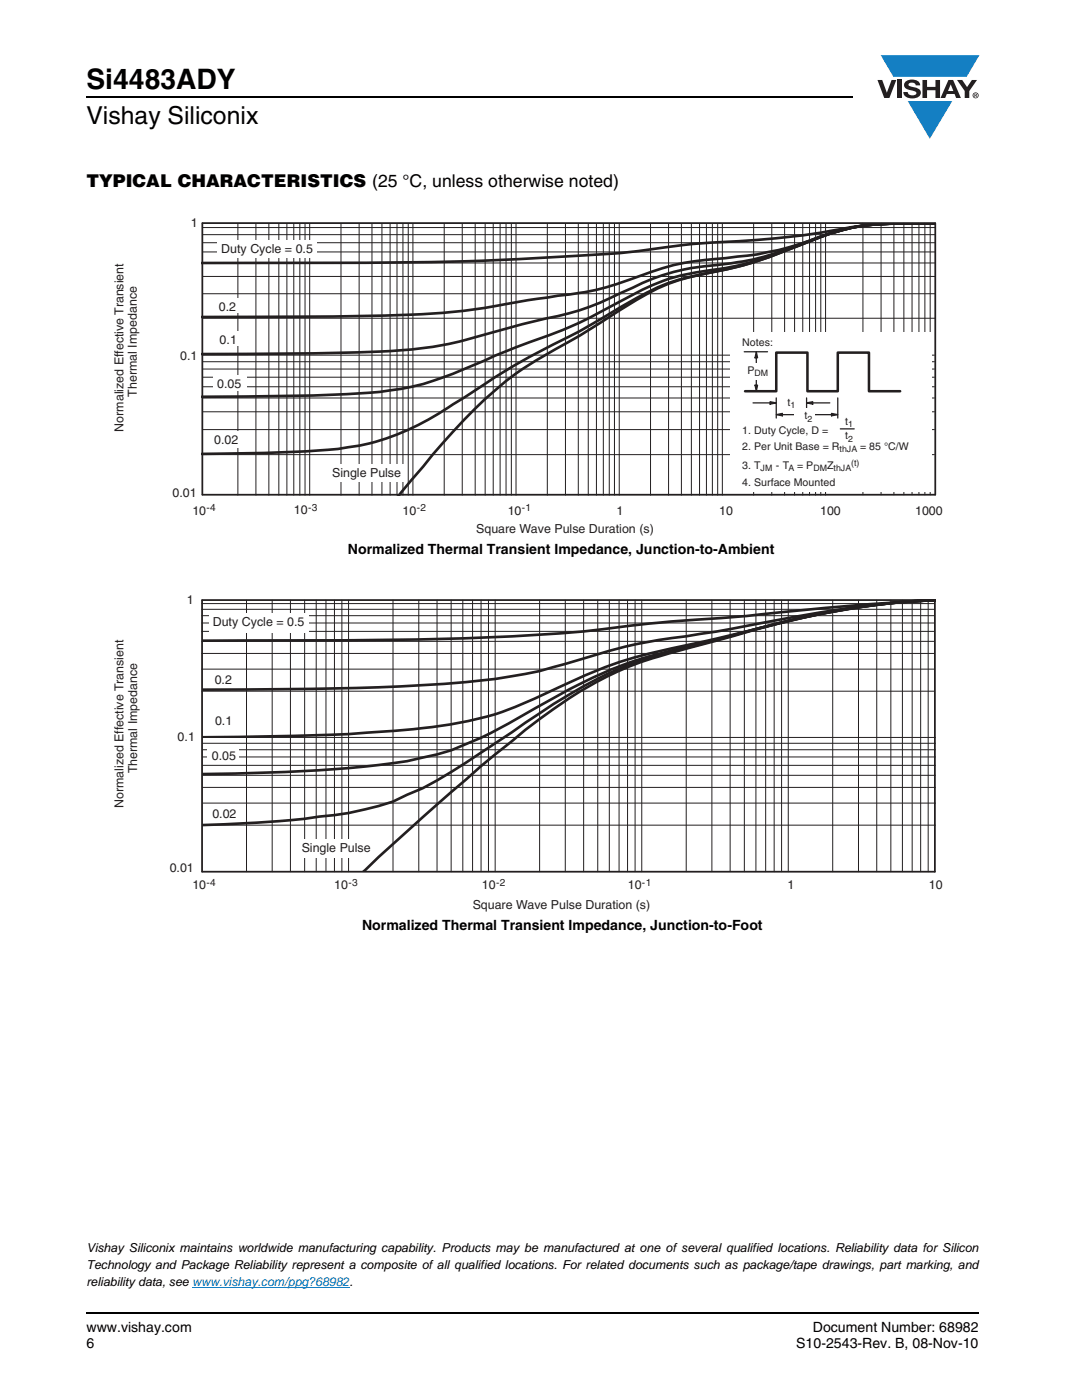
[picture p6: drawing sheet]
<svg xmlns="http://www.w3.org/2000/svg" width="216mm" height="279mm" viewBox="0 0 216 279" stroke-linecap="round" stroke-linejoin="round" font-family="sans-serif">
<path d="M17.1 19.2h.2v.3h-.2zM17.1 261.8h.2v.4h-.2z" fill="#000"/>
<path d="M17.3 19.4h152.9M17.3 262h178.1" fill="none" stroke="#000" stroke-width=".36"/>
<path d="M175.1 11h20.4v16.7h-20.4z" fill="#fff"/>
<g fill="#147fc3">
<path d="M175.7 11h19.7l-2.5 4.4h-3.8h-10.8z"/>
<path d="M181.1 20.2h8.9l-4.5 7.5z"/>
</g>
<g fill="#231f20">
<path d="M175.1 16h.9l1 2.5 .9-2.5h.9l-1.3 3.6h-1.1z"/>
<path d="M179 16h.9v3.6h-.9z"/>
<path d="M180.7 16.3a2.1 2.1 0 0 1 2.8 .3l.1 .4h-.9a.79 .79 0 0 0-.7-.5 .79 .79 0 0 0-.7 .4l.2 .3 1 .2a1.08 1.08 0 0 1 1.2 1.1 1.08 1.08 0 0 1-1.1 1.1 1.73 1.73 0 0 1-2.3-1.2h.8a.96 .96 0 0 0 .8 .6 .96 .96 0 0 0 1-.4 1.31 1.31 0 0 0-1.3-.6 1.03 1.03 0 0 1-1-.6 1.03 1.03 0 0 1 .1-1.1z"/>
<path d="M184.1 16h.9v1.3h1.7v-1.3h.9v3.6h-.9v-1.6h-1.7v1.6h-.9z"/>
<path d="M191 16h1l1 1.4 .9-1.4h1.1l-1.6 2.2v1.4h-.9v-1.4z"/>
<path d="M189.7 16.8l.5 1.4h-1zM189.2 16l-1.5 3.6h.9l.3-.8h1.6l.3 .8h.9l-1.5-3.6z"/>
<path d="M194.2 19a.46 .46 0 0 1 .9 0 .46 .46 0 0 1-.9 0zM194.1 19a.6 .6 0 0 0 1.2 0 .6 .6 0 0 0-1.2 0z"/>
<path d="M194.6 18.8h.2v.2h-.2zM194.4 18.7v.7h.2v-.3l.4 .3-.2-.3 .1-.2v-.2z"/>
</g>
<path d="M38.4 256.9h31.3" fill="none" stroke="#007ec4" stroke-width=".2"/>
<path d="M22.5 41.4h165.6v65.5h-165.6z" fill="#fff"/>
<path d="M186.6 44.6h-4.9a45.4 45.4 0 0 0-21.8 4.2 86.5 86.5 0 0 1-20.7 6.1 37.7 37.7 0 0 0-13.8 6 242.3 242.3 0 0 1-18.6 11.2 57.9 57.9 0 0 0-12.2 9.6l-6.2 6.7-8.8 10.5M186.6 44.6h-6.3a67.8 67.8 0 0 0-15.8 1.7 229.4 229.4 0 0 1-25.6 2.3l-1.2 .1a221.4 221.4 0 0 1-22.7 2.4 747.8 747.8 0 0 1-58.1 1.4h-16.6M186.6 44.6h-6.3a43.6 43.6 0 0 0-18.8 3.5 70.8 70.8 0 0 1-18.7 3.6 54 54 0 0 0-16.9 4 50.8 50.8 0 0 1-14.6 3.3l-5.9 .9a147.8 147.8 0 0 1-31.7 3.1l-33.4 .3M186.6 44.6h-4.9a46.9 46.9 0 0 0-21.7 4 56.9 56.9 0 0 1-19.2 4.5 40.5 40.5 0 0 0-14.5 4.3l-2.4 1.1a54.8 54.8 0 0 1-16.7 5.5l-7.9 2.1a84.8 84.8 0 0 1-27.5 4.2l-11.8 .3-19.7 .1M186.6 44.6h-4.9a46.2 46.2 0 0 0-21.8 4.1l-1.2 .5a64 64 0 0 1-19.1 5.1 39.9 39.9 0 0 0-15.3 5.6 102 102 0 0 1-20.4 9l-7.2 3.1a81.6 81.6 0 0 1-14.6 5.2 102.9 102.9 0 0 1-18.1 1.7l-23.7 .3M186.6 44.6h-4.9a45.4 45.4 0 0 0-21.8 4.2 84.6 84.6 0 0 1-20.7 6.1 42.3 42.3 0 0 0-15 6.2 191.8 191.8 0 0 1-18.1 9.9 140.7 140.7 0 0 0-13.5 8.3l-2.2 1.4a49 49 0 0 1-26.9 9.2 427.5 427.5 0 0 1-23.2 .7" fill="none" stroke="#231f20" stroke-width=".53"/>
<g fill="none" stroke="#231f20" stroke-width=".2">
<path d="M40.5 48.4h146.2M40.5 46.8h146.2M40.5 50.3h146.2M40.5 58.6h146.2M40.5 55.2h146.2M40.5 52.5h146.2M40.5 45.4h146.2M47.5 44.6v54.2M51.1 44.6v54.2M53.6 44.6v54.2M55.6 44.6v54.2M57.2 44.6v54.2"/>
<path d="M58.6 44.6v54.2M59.8 44.6v54.2M60.9 44.6v54.2M61.8 44.6v54.2M68 44.6v54.2M71.7 44.6v54.2M74.2 44.6v54.2M76.2 44.6v54.2M77.8 44.6v54.2M79.2 44.6v54.2M80.4 44.6v54.2M81.5 44.6v54.2"/>
<path d="M82.4 44.6v54.2M88.6 44.6v54.2M92.2 44.6v54.2M94.8 44.6v54.2M96.8 44.6v54.2M98.4 44.6v54.2M99.8 44.6v54.2M101 44.6v54.2M102 44.6v54.2M103 44.6v54.2M109.2 44.6v54.2M112.8 44.6v54.2"/>
<path d="M115.4 44.6v54.2M117.4 44.6v54.2M119 44.6v54.2M120.4 44.6v54.2M121.6 44.6v54.2M122.6 44.6v54.2M123.6 44.6v54.2M129.8 44.6v54.2M133.4 44.6v54.2M136 44.6v54.2M138 44.6v54.2M139.6 44.6v54.2"/>
<path d="M141 44.6v54.2M142.1 44.6v54.2M143.2 44.6v54.2M144.1 44.6v54.2M150.4 44.6v54.2M154 44.6v54.2M156.6 44.6v54.2M158.6 44.6v54.2M160.2 44.6v54.2M161.5 44.6v54.2M162.7 44.6v54.2M163.8 44.6v54.2"/>
<path d="M164.7 44.6v54.2M172.2 44.6v54.2M175.8 44.6v54.2M178.4 44.6v54.2M180.4 44.6v54.2M182 44.6v54.2M183.4 44.6v54.2M184.5 44.6v54.2M185.6 44.6v54.2M40.5 63.5h146.2M40.5 70.9h146M40.5 79.4h146"/>
<path d="M40.5 77.2h146M40.5 75.3h146M40.5 73.7h146M40.5 72.2h146M40.5 90.7h146M40.5 85.7h146M40.5 82.2h146"/>
</g>
<g fill="#fff">
<path d="M42 59.5h7.6v2.9h-7.6z"/>
<path d="M42.1 66.2h7v2.9h-7z"/>
<path d="M145.7 66.4h40.1v31.7h-40.1z"/>
</g>
<path d="M148.5 70.2h4.7M154.9 79.4v4M160.9 79.4v2M167.2 79.4v4" fill="none" stroke="#231f20" stroke-width=".25"/>
<path d="M154.9 82.8l1.2-.3v.5z" fill="#231f20"/>
<path d="M154.9 82.8l1.2-.3v.5zM155.8 82.8h3.7" fill="none" stroke="#231f20" stroke-width=".25"/>
<path d="M165.9 82.5l1.3 .3-1.3 .2z" fill="#231f20"/>
<path d="M162.5 82.8h3.8M165.9 82.5l1.3 .3-1.3 .2z" fill="none" stroke="#231f20" stroke-width=".25"/>
<path d="M153.7 80.2l1.2 .2-1.2 .3z" fill="#231f20"/>
<path d="M150.3 80.4h3.7M153.7 80.2l1.2 .2-1.2 .3z" fill="none" stroke="#231f20" stroke-width=".25"/>
<path d="M160.9 80.4l1.3-.2v.5z" fill="#231f20"/>
<path d="M160.9 80.4l1.3-.2v.5zM161.8 80.4h3.8" fill="none" stroke="#231f20" stroke-width=".25"/>
<g fill="#fff">
<path d="M155.4 78.7h4.1v2.6h-4.1z"/>
<path d="M158.4 81.4h4.1v2.6h-4.1z"/>
</g>
<path d="M150.7 76.9h.5l-.3 1.2z" fill="#231f20"/>
<path d="M150.7 76.9h.5l-.3 1.2zM150.9 73.6v3.6" fill="none" stroke="#231f20" stroke-width=".25"/>
<path d="M150.9 70.2l.3 1.2h-.5z" fill="#231f20"/>
<path d="M150.9 70.2l.3 1.2h-.5zM150.9 71.1v3.6" fill="none" stroke="#231f20" stroke-width=".25"/>
<path d="M148 72.4h6v3.3h-6z" fill="#fff"/>
<path d="M148.7 78.1h6.2v-7.7h6.2v7.7h6.1v-7.7h6.2v7.7h6.2" fill="none" stroke="#231f20" stroke-width=".51"/>
<path d="M167.7 85.6h2.7" fill="none" stroke="#231f20" stroke-width=".25"/>
<g fill="#fff">
<path d="M43.3 47.9h19.8v3.5h-19.8z"/>
<path d="M65.5 92.6h15.5v3.5h-15.5z"/>
<path d="M42.3 86h6.1v3.3h-6.1z"/>
<path d="M42.5 74.9h6.6v3.2h-6.6z"/>
</g>
<path d="M40.4 44.5v54.2M40.4 44.5h146.2v54.2h-146.2" fill="none" stroke="#231f20" stroke-width=".35"/>
<path d="M22.5 118.3h165.6v63.8h-165.6z" fill="#fff"/>
<path d="M186.6 119.8a162.6 162.6 0 0 0-42 7.6l-9.3 2.5a68.5 68.5 0 0 0-24.8 11.6 295.6 295.6 0 0 0-23.3 19.1l-11.7 10.4-3.1 3.1M186.6 119.8a692.4 692.4 0 0 0-40.8 3.4 346.8 346.8 0 0 0-29.4 2.8 744.1 744.1 0 0 1-63.4 1.8l-12.7 .1M186.6 119.8a233.8 233.8 0 0 0-36.8 5l-12.9 2.2a115.5 115.5 0 0 0-23.7 5.4 107.6 107.6 0 0 1-25.6 4.1 729.4 729.4 0 0 1-47.3 1.1M186.6 119.8a165.4 165.4 0 0 0-36.4 5.9l-13.7 3.2a92.8 92.8 0 0 0-26.7 9.1 70.8 70.8 0 0 1-27.9 7.6 459.3 459.3 0 0 1-41.6 1.5M186.6 119.8a162.4 162.4 0 0 0-40.2 7l-7.9 2a89 89 0 0 0-30.2 11.7l-4.5 2.6a91.1 91.1 0 0 1-13.8 6.6 105.9 105.9 0 0 1-24.9 3.9l-11.6 .6-13.2 .3M186.6 119.8a162.5 162.5 0 0 0-40.9 7.1l-8.3 2.3a76.8 76.8 0 0 0-26.9 11.3 559.8 559.8 0 0 1-23.3 15.3l-2.9 1.5-5.9 2.7a65.9 65.9 0 0 1-14.7 3 225.3 225.3 0 0 1-23.4 1.7" fill="none" stroke="#231f20" stroke-width=".53"/>
<g fill="none" stroke="#231f20" stroke-width=".2">
<path d="M49.2 119.8v54.2M54.3 119.8v54.2M58 119.8v54.2M60.8 119.8v54.2M63.1 119.8v54.2M65 119.8v54.2M66.7 119.8v54.2M68.2 119.8v54.2M69.6 119.8v54.2M78.4 119.8v54.2M83.6 119.8v54.2M87.2 119.8v54.2"/>
<path d="M90 119.8v54.2M92.3 119.8v54.2M94.3 119.8v54.2M96 119.8v54.2M97.5 119.8v54.2M98.8 119.8v54.2M107.7 119.8v54.2M112.8 119.8v54.2M116.5 119.8v54.2M119.3 119.8v54.2M121.6 119.8v54.2M123.5 119.8v54.2"/>
<path d="M125.2 119.8v54.2M126.7 119.8v54.2M128.1 119.8v54.2M136.9 119.8v54.2M142 119.8v54.2M145.7 119.8v54.2M148.5 119.8v54.2M150.8 119.8v54.2M152.8 119.8v54.2M154.5 119.8v54.2M156 119.8v54.2M157.3 119.8v54.2"/>
<path d="M166.2 119.8v54.2M171.3 119.8v54.2M174.9 119.8v54.2M177.8 119.8v54.2M180.1 119.8v54.2M182 119.8v54.2M183.7 119.8v54.2M185.2 119.8v54.2M40.3 124.3h146.2M40.3 122.9h146.2M40.3 126h146.2M40.3 137.9h146.2"/>
<path d="M40.3 133.5h146.2M40.3 130.4h146.2M40.3 128h146.2M40.3 121.6h146.2M40.3 120.5h146.2M40.4 147.2h146.3M40.4 157.1h146.3M40.4 154.7h146.3M40.4 152.7h146.3M40.4 151.1h146.3M40.4 149.6h146.3M40.4 148.3h146.3"/>
<path d="M40.4 164.7h146.3M40.4 160.3h146.3"/>
</g>
<g fill="#fff">
<path d="M41.8 122.4h19.9v3.8h-19.9z"/>
<path d="M41.3 149.1h6.4v3h-6.4z"/>
<path d="M59.5 167.4h15.2v3.7h-15.2z"/>
</g>
<path d="M40.3 119.8v54.2M40.3 119.8h146.2v54.2h-146.2" fill="none" stroke="#231f20" stroke-width=".35"/>
<text font-size="5.6" x="17.3" y="17.7">Si4483ADY</text>
<text font-size="4.9" x="17.3" y="24.7">Vishay Siliconix</text>
<text font-size="3.5" x="17.3" y="37.3">TYPICAL CHARACTERISTICS (25 °C, unless otherwise noted)</text>
<g font-size="2.8">
<text x="69.4" y="110.5">Normalized Thermal Transient Impedance, Junction-to-Ambient</text>
<text x="72.2" y="185.5">Normalized Thermal Transient Impedance, Junction-to-Foot</text>
<text x="17.3" y="265.9">www.vishay.com</text>
<text x="17.3" y="269.1">6</text>
<text x="158.9" y="269.1">S10-2543-Rev. B, 08-Nov-10</text>
<text x="162.2" y="265.9">Document Number: 68982</text>
</g>
<g font-size="2.5" fill="#231f20">
<text x="38" y="45.3">1</text>
<text x="44.2" y="50.4">Duty Cycle = 0.5</text>
<text x="43.7" y="62">0.2</text>
<text x="36" y="71.8">0.1</text>
<text x="43.8" y="68.7">0.1</text>
<text x="43.3" y="77.4">0.05</text>
<text x="27.3" y="79.2" transform="rotate(-90 27.3 79.2)">Thermal Impedance</text>
<text x="24.6" y="86.1" transform="rotate(-90 24.6 86.1)">Normalized Effective Transient</text>
<text x="42.7" y="88.6">0.02</text>
<text x="66.3" y="95.1">Single Pu</text>
<text x="76.9" y="95.1">lse</text>
<text x="34.4" y="99.1">0.01</text>
<text x="38.4" y="102.7">10</text>
<text x="58.7" y="102.7">10</text>
<text x="80.3" y="102.7">10</text>
<text x="95" y="106.3">Square Wave Pulse Duration (s)</text>
<text x="101.3" y="102.7">10</text>
<text x="123" y="102.7">1</text>
<text x="143.5" y="102.8">10</text>
<text x="163.6" y="102.7">100</text>
<text x="182.6" y="102.7">1000</text>
<text x="37.3" y="120.5">1</text>
<text x="42.5" y="124.9">Duty Cycle = 0.5</text>
<text x="42.8" y="136.5">0.2</text>
<text x="35.5" y="147.8">0.1</text>
<text x="42.9" y="144.8">0.1</text>
<text x="27.3" y="154.3" transform="rotate(-90 27.3 154.3)">Thermal Impedance</text>
<text x="42.3" y="151.6">0.05</text>
<text x="24.6" y="161.3" transform="rotate(-90 24.6 161.3)">Normalized Effective Transient</text>
<text x="42.4" y="163.2">0.02</text>
<text x="60.2" y="170">Single Pulse</text>
<text x="33.9" y="174">0.01</text>
<text x="38.4" y="177.5">10</text>
<text x="66.7" y="177.5">10</text>
<text x="96.1" y="177.5">10</text>
<text x="125.3" y="177.5">10</text>
<text x="157.2" y="177.5">1</text>
<text x="185.4" y="177.5">10</text>
<text x="94.3" y="181.5">Square Wave Pulse Duration (s)</text>
</g>
<g font-size="2.5">
<text x="17.3" y="249.9">Vishay Siliconix maintains worldwide manufacturing capability. Products may be manufactured at one of several qualified locations. Reliability data for Silicon</text>
<text x="17.3" y="253.3">Technology and Package Reliability represent a composite of all qualified locations. For related documents such as package/tape drawings, part marking, and</text>
<text x="17.3" y="256.6">reliability data, see www.vishay.com/ppg?68982.</text>
</g>
<g font-size="2.1" fill="#231f20">
<text x="148.1" y="69">Notes:</text>
<text x="149.2" y="74.6">P</text>
<text x="157.1" y="81">t</text>
<text x="160.5" y="83.7">t</text>
<text x="148.1" y="86.5">1. Duty Cycle, D =</text>
<text x="148.1" y="89.8">2. Per Unit Base = R</text>
<text x="168.7" y="84.9">t</text>
<text x="168.7" y="87.7">t</text>
<text x="171.6" y="89.8">= 85 °C/W</text>
<text x="148.1" y="93.5">3. T</text>
<text x="154.8" y="93.5">- T</text>
<text x="159.1" y="93.5">= P</text>
<text x="165" y="93.5">Z</text>
<text x="148.1" y="96.9">4. Surface Mounted</text>
</g>
<g font-size="2" fill="#231f20">
<text x="41.2" y="101.9">-4</text>
<text x="61.5" y="101.9">-3</text>
<text x="83.2" y="101.9">-2</text>
<text x="104.1" y="101.9">-1</text>
<text x="41.2" y="176.8">-4</text>
<text x="69.5" y="176.8">-3</text>
<text x="99" y="176.8">-2</text>
<text x="128.1" y="176.8">-1</text>
</g>
<g font-size="1.8" fill="#231f20">
<text x="150.6" y="75.1">DM</text>
<text x="157.7" y="81.5">1</text>
<text x="161.1" y="84.1">2</text>
<text x="169.3" y="85.3">1</text>
<text x="169.3" y="88.2">2</text>
<text x="151.8" y="94">JM</text>
<text x="157.3" y="94">A</text>
<text x="162.3" y="94">DM</text>
<text x="166.3" y="94">thJA</text>
<text x="167.5" y="90.3">thJA</text>
<text x="169.8" y="92.9">(t)</text>
</g>
</svg>
